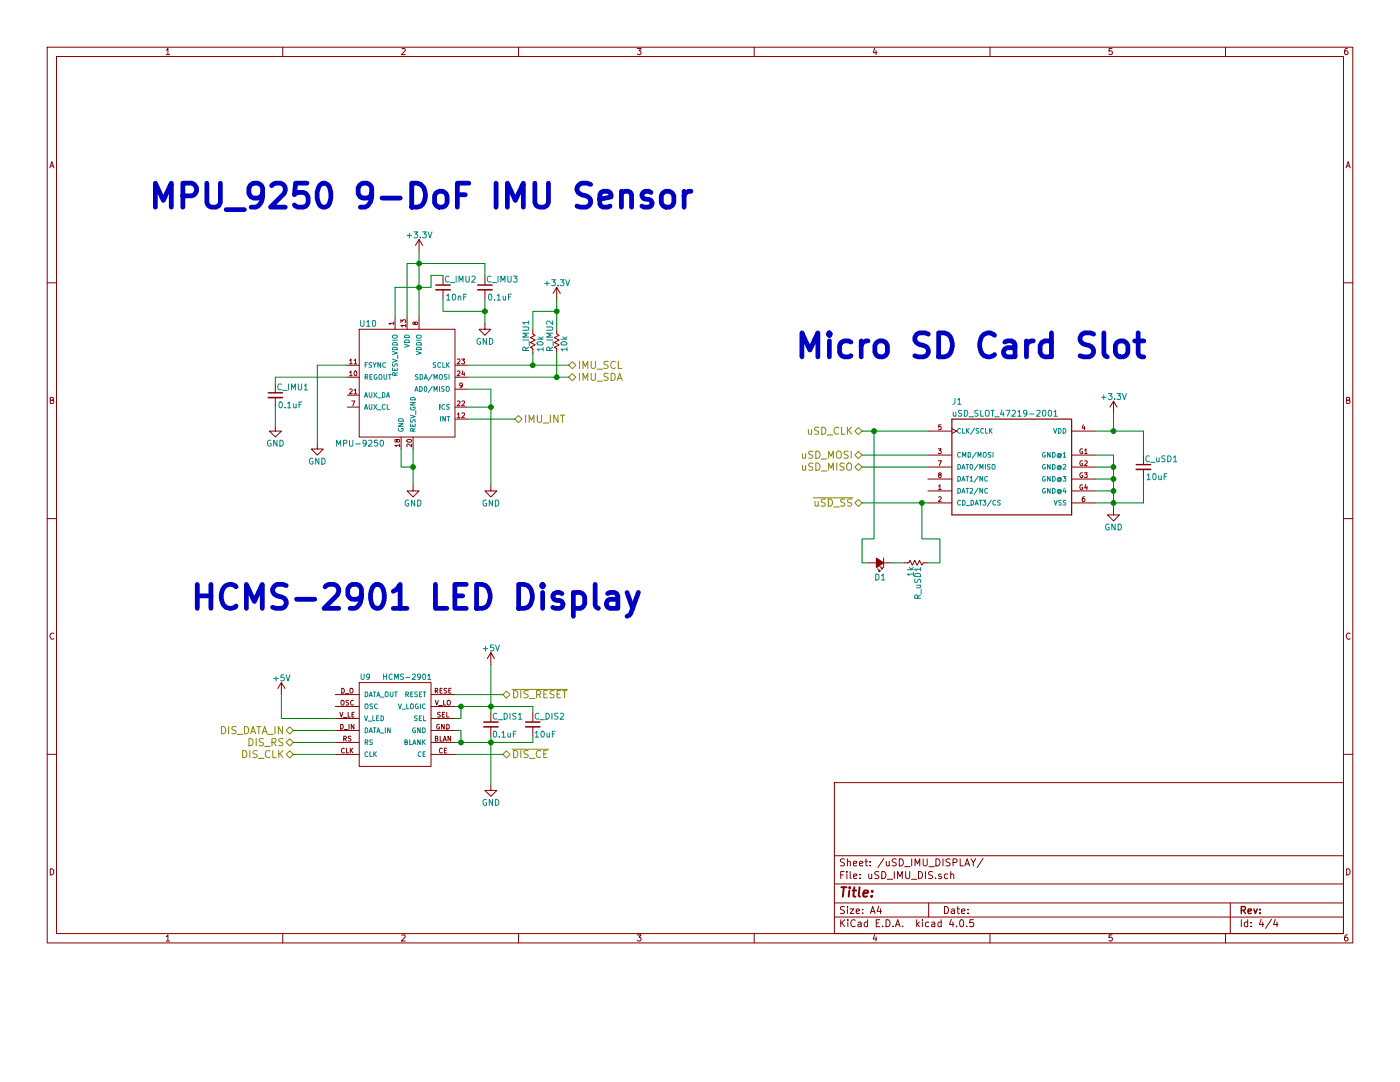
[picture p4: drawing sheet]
EESchema Schematic File Version 2
LIBS:components_micromouse
LIBS:power
LIBS:transistors
LIBS:device
LIBS:conn
LIBS:linear
LIBS:regul
LIBS:74xx
LIBS:cmos4000
LIBS:adc-dac
LIBS:memory
LIBS:xilinx
LIBS:microcontrollers
LIBS:dsp
LIBS:microchip
LIBS:analog_switches
LIBS:motorola
LIBS:texas
LIBS:intel
LIBS:audio
LIBS:interface
LIBS:digital-audio
LIBS:philips
LIBS:display
LIBS:cypress
LIBS:siliconi
LIBS:opto
LIBS:atmel
LIBS:contrib
LIBS:valves
LIBS:pcb1
LIBS:micromouse-cache
EELAYER 25 0
EELAYER END
$Descr A4 11693 8268
encoding utf-8
Sheet 4 4
Title ""
Date ""
Rev ""
Comp ""
Comment1 ""
Comment2 ""
Comment3 ""
Comment4 ""
$EndDescr
$Comp
L HCMS-2901 U9
U 1 1
P 3300 6050
F 0 "U9" H 3050 6450 45  0000 C CNN
F 1 "HCMS-2901" H 3400 6450 45  0000 C CNN
F 2 "footprints_micromouse:HCMS-2903" H 3500 5650 20  0001 C CNN
F 3 "" H 3300 6050 60  0000 C CNN
	1    3300 6050
	1    0    0    -1  
$EndComp
$Comp
L MPU-9250 U10
U 1 1
P 3400 3250
F 0 "U10" H 3000 3800 50  0000 L CNN
F 1 "MPU-9250" H 2800 2800 50  0000 L CNN
F 2 "footprints_micromouse:MPU-9250" H 3600 2800 50  0001 L CNN
F 3 "" H 3400 3250 60  0000 C CNN
	1    3400 3250
	1    0    0    -1  
$EndComp
$Comp
L uSD_SLOT_47219-2001 J1
U 1 1
P 8450 3900
F 0 "J1" H 7950 4450 50  0000 L CNN
F 1 "uSD_SLOT_47219-2001" H 7950 4350 50  0000 L CNN
F 2 "footprints_micromouse:uSD_MOLEX_47219-2001" H 7950 3450 50  0001 L CNN
F 3 "" H 8450 3900 60  0000 C CNN
	1    8450 3900
	1    0    0    -1  
$EndComp
$Comp
L +3.3V #PWR060
U 1 1
P 9300 3450
F 0 "#PWR060" H 9300 3300 50  0001 C CNN
F 1 "+3.3V" H 9300 3590 50  0000 C CNN
F 2 "" H 9300 3450 50  0000 C CNN
F 3 "" H 9300 3450 50  0000 C CNN
	1    9300 3450
	1    0    0    -1  
$EndComp
$Comp
L GND #PWR061
U 1 1
P 9300 4250
F 0 "#PWR061" H 9300 4000 50  0001 C CNN
F 1 "GND" H 9300 4100 50  0000 C CNN
F 2 "" H 9300 4250 50  0000 C CNN
F 3 "" H 9300 4250 50  0000 C CNN
	1    9300 4250
	1    0    0    -1  
$EndComp
Wire Wire Line
	9150 3600 9550 3600
Wire Wire Line
	9300 3600 9300 3450
Wire Wire Line
	9150 3800 9300 3800
Wire Wire Line
	9300 3800 9300 4250
Wire Wire Line
	9150 4200 9550 4200
Connection ~ 9300 4200
Wire Wire Line
	9150 4100 9300 4100
Connection ~ 9300 4100
Wire Wire Line
	9150 4000 9300 4000
Connection ~ 9300 4000
Wire Wire Line
	9150 3900 9300 3900
Connection ~ 9300 3900
Text HLabel 7200 4200 0    60   BiDi ~ 0
~uSD_SS
Text HLabel 7200 3600 0    60   BiDi ~ 0
uSD_CLK
Text HLabel 7200 3800 0    60   BiDi ~ 0
uSD_MOSI
Text HLabel 7200 3900 0    60   BiDi ~ 0
uSD_MISO
$Comp
L C_Small C_DIS1
U 1 1
P 4100 6050
F 0 "C_DIS1" H 4110 6120 50  0000 L CNN
F 1 "0.1uF" H 4110 5970 50  0000 L CNN
F 2 "Capacitors_SMD:C_0603" H 4100 6050 50  0001 C CNN
F 3 "" H 4100 6050 50  0000 C CNN
	1    4100 6050
	1    0    0    -1  
$EndComp
Text HLabel 4200 5800 2    60   BiDi ~ 0
~DIS_RESET
Wire Wire Line
	4200 5800 3800 5800
Wire Wire Line
	4100 5550 4100 5950
Wire Wire Line
	3800 5900 4450 5900
Wire Wire Line
	3800 6000 3850 6000
Wire Wire Line
	3850 6000 3850 5900
Connection ~ 3850 5900
Wire Wire Line
	3800 6100 3850 6100
Wire Wire Line
	3850 6100 3850 6200
Wire Wire Line
	3800 6200 4450 6200
$Comp
L GND #PWR063
U 1 1
P 4100 6550
F 0 "#PWR063" H 4100 6300 50  0001 C CNN
F 1 "GND" H 4100 6400 50  0000 C CNN
F 2 "" H 4100 6550 50  0000 C CNN
F 3 "" H 4100 6550 50  0000 C CNN
	1    4100 6550
	1    0    0    -1  
$EndComp
Text HLabel 4200 6300 2    60   BiDi ~ 0
~DIS_CE
Wire Wire Line
	4100 6150 4100 6550
Connection ~ 3850 6200
Connection ~ 4100 5900
Connection ~ 4100 6200
Wire Wire Line
	3800 6300 4200 6300
$Comp
L C_Small C_DIS2
U 1 1
P 4450 6050
F 0 "C_DIS2" H 4460 6120 50  0000 L CNN
F 1 "10uF" H 4460 5970 50  0000 L CNN
F 2 "Capacitors_SMD:C_1206" H 4450 6050 50  0001 C CNN
F 3 "" H 4450 6050 50  0000 C CNN
	1    4450 6050
	1    0    0    -1  
$EndComp
Wire Wire Line
	4450 5900 4450 5950
Wire Wire Line
	4450 6200 4450 6150
$Comp
L +5V #PWR064
U 1 1
P 2350 5800
F 0 "#PWR064" H 2350 5650 50  0001 C CNN
F 1 "+5V" H 2350 5940 50  0000 C CNN
F 2 "" H 2350 5800 50  0000 C CNN
F 3 "" H 2350 5800 50  0000 C CNN
	1    2350 5800
	1    0    0    -1  
$EndComp
Wire Wire Line
	2350 5800 2350 6000
Wire Wire Line
	2350 6000 2800 6000
Text HLabel 2450 6100 0    60   BiDi ~ 0
DIS_DATA_IN
Text HLabel 2450 6200 0    60   BiDi ~ 0
DIS_RS
Text HLabel 2450 6300 0    60   BiDi ~ 0
DIS_CLK
Wire Wire Line
	2450 6100 2800 6100
Wire Wire Line
	2450 6200 2800 6200
Wire Wire Line
	2450 6300 2800 6300
Text Notes 1600 5100 0    200  ~ 40
HCMS-2901 LED Display
Text Notes 6650 3000 0    200  ~ 40
Micro SD Card Slot
Text Notes 1250 1750 0    200  ~ 40
MPU_9250 9-DoF IMU Sensor
Wire Wire Line
	7200 3600 7750 3600
Wire Wire Line
	7200 3800 7750 3800
Wire Wire Line
	7200 3900 7750 3900
Wire Wire Line
	7200 4200 7750 4200
$Comp
L Led_Small D1
U 1 1
P 7350 4700
F 0 "D1" H 7300 4825 50  0000 L CNN
F 1 "Led_Small" H 7175 4600 50  0001 L CNN
F 2 "LEDs:LED_0603" V 7350 4700 50  0001 C CNN
F 3 "" V 7350 4700 50  0000 C CNN
	1    7350 4700
	-1   0    0    1   
$EndComp
$Comp
L R_Small R_uSD1
U 1 1
P 7650 4700
F 0 "R_uSD1" H 7680 4720 50  0000 L CNN
F 1 "1k" H 7680 4660 50  0000 L CNN
F 2 "Resistors_SMD:R_0603" H 7650 4700 50  0001 C CNN
F 3 "" H 7650 4700 50  0000 C CNN
	1    7650 4700
	0    1    1    0   
$EndComp
Wire Wire Line
	7300 3600 7300 4500
Wire Wire Line
	7300 4500 7200 4500
Wire Wire Line
	7200 4500 7200 4700
Wire Wire Line
	7200 4700 7250 4700
Connection ~ 7300 3600
Wire Wire Line
	7450 4700 7550 4700
Wire Wire Line
	7750 4700 7850 4700
Wire Wire Line
	7850 4700 7850 4500
Wire Wire Line
	7850 4500 7700 4500
Wire Wire Line
	7700 4500 7700 4200
Connection ~ 7700 4200
$Comp
L GND #PWR065
U 1 1
P 3450 4050
F 0 "#PWR065" H 3450 3800 50  0001 C CNN
F 1 "GND" H 3450 3900 50  0000 C CNN
F 2 "" H 3450 4050 50  0000 C CNN
F 3 "" H 3450 4050 50  0000 C CNN
	1    3450 4050
	1    0    0    -1  
$EndComp
Wire Wire Line
	3450 3750 3450 4050
Wire Wire Line
	3350 3750 3350 3900
Wire Wire Line
	3350 3900 3450 3900
Connection ~ 3450 3900
$Comp
L +3.3V #PWR066
U 1 1
P 3500 2100
F 0 "#PWR066" H 3500 1950 50  0001 C CNN
F 1 "+3.3V" H 3500 2240 50  0000 C CNN
F 2 "" H 3500 2100 50  0000 C CNN
F 3 "" H 3500 2100 50  0000 C CNN
	1    3500 2100
	1    0    0    -1  
$EndComp
$Comp
L C_Small C_IMU1
U 1 1
P 2300 3300
F 0 "C_IMU1" H 2310 3370 50  0000 L CNN
F 1 "0.1uF" H 2320 3220 50  0000 L CNN
F 2 "Capacitors_SMD:C_0603" H 2300 3300 50  0001 C CNN
F 3 "" H 2300 3300 50  0000 C CNN
	1    2300 3300
	1    0    0    -1  
$EndComp
Wire Wire Line
	2900 3150 2300 3150
Wire Wire Line
	2300 3150 2300 3200
$Comp
L GND #PWR067
U 1 1
P 2300 3550
F 0 "#PWR067" H 2300 3300 50  0001 C CNN
F 1 "GND" H 2300 3400 50  0000 C CNN
F 2 "" H 2300 3550 50  0000 C CNN
F 3 "" H 2300 3550 50  0000 C CNN
	1    2300 3550
	1    0    0    -1  
$EndComp
$Comp
L C_Small C_IMU3
U 1 1
P 4050 2400
F 0 "C_IMU3" H 4060 2470 50  0000 L CNN
F 1 "0.1uF" H 4070 2320 50  0000 L CNN
F 2 "Capacitors_SMD:C_0603" H 4050 2400 50  0001 C CNN
F 3 "" H 4050 2400 50  0000 C CNN
	1    4050 2400
	1    0    0    -1  
$EndComp
$Comp
L C_Small C_IMU2
U 1 1
P 3700 2400
F 0 "C_IMU2" H 3710 2470 50  0000 L CNN
F 1 "10nF" H 3720 2320 50  0000 L CNN
F 2 "Capacitors_SMD:C_0805" H 3700 2400 50  0001 C CNN
F 3 "" H 3700 2400 50  0000 C CNN
	1    3700 2400
	1    0    0    -1  
$EndComp
Wire Wire Line
	3300 2400 3300 2650
Wire Wire Line
	3500 2100 3500 2650
Wire Wire Line
	3300 2400 3600 2400
Connection ~ 3500 2400
Wire Wire Line
	3400 2200 4050 2200
Connection ~ 3500 2200
Wire Wire Line
	4050 2200 4050 2300
Wire Wire Line
	3700 2500 3700 2600
Wire Wire Line
	3700 2600 4050 2600
Wire Wire Line
	4050 2500 4050 2700
$Comp
L GND #PWR068
U 1 1
P 4050 2700
F 0 "#PWR068" H 4050 2450 50  0001 C CNN
F 1 "GND" H 4050 2550 50  0000 C CNN
F 2 "" H 4050 2700 50  0000 C CNN
F 3 "" H 4050 2700 50  0000 C CNN
	1    4050 2700
	1    0    0    -1  
$EndComp
Connection ~ 4050 2600
Text HLabel 4750 3050 2    60   BiDi ~ 0
IMU_SCL
Text HLabel 4750 3150 2    60   BiDi ~ 0
IMU_SDA
Text HLabel 4300 3500 2    60   BiDi ~ 0
IMU_INT
Wire Wire Line
	3900 3400 4100 3400
$Comp
L GND #PWR069
U 1 1
P 4100 4050
F 0 "#PWR069" H 4100 3800 50  0001 C CNN
F 1 "GND" H 4100 3900 50  0000 C CNN
F 2 "" H 4100 4050 50  0000 C CNN
F 3 "" H 4100 4050 50  0000 C CNN
	1    4100 4050
	1    0    0    -1  
$EndComp
Wire Wire Line
	3600 2300 3700 2300
Wire Wire Line
	3600 2400 3600 2300
Wire Wire Line
	2300 3400 2300 3550
Wire Wire Line
	3900 3500 4300 3500
Wire Wire Line
	3900 3250 4100 3250
Connection ~ 4100 3400
$Comp
L R_Small R_IMU2
U 1 1
P 4650 2850
F 0 "R_IMU2" V 4590 2760 50  0000 L CNN
F 1 "10k" V 4710 2760 50  0000 L CNN
F 2 "Resistors_SMD:R_0603" H 4650 2850 50  0001 C CNN
F 3 "" H 4650 2850 50  0000 C CNN
	1    4650 2850
	1    0    0    -1  
$EndComp
$Comp
L R_Small R_IMU1
U 1 1
P 4450 2850
F 0 "R_IMU1" V 4390 2760 50  0000 L CNN
F 1 "10k" V 4510 2760 50  0000 L CNN
F 2 "Resistors_SMD:R_0603" H 4450 2850 50  0001 C CNN
F 3 "" H 4450 2850 50  0000 C CNN
	1    4450 2850
	1    0    0    -1  
$EndComp
$Comp
L +3.3V #PWR070
U 1 1
P 4650 2500
F 0 "#PWR070" H 4650 2350 50  0001 C CNN
F 1 "+3.3V" H 4650 2640 50  0000 C CNN
F 2 "" H 4650 2500 50  0000 C CNN
F 3 "" H 4650 2500 50  0000 C CNN
	1    4650 2500
	1    0    0    -1  
$EndComp
Wire Wire Line
	4650 2500 4650 2750
Wire Wire Line
	4650 2600 4450 2600
Wire Wire Line
	4450 2600 4450 2750
Connection ~ 4650 2600
Wire Wire Line
	3900 3050 4750 3050
Wire Wire Line
	4450 3050 4450 2950
Connection ~ 4450 3050
Wire Wire Line
	3900 3150 4750 3150
Wire Wire Line
	4650 3150 4650 2950
Connection ~ 4650 3150
Wire Wire Line
	2650 3050 2900 3050
Wire Wire Line
	3400 2650 3400 2200
$Comp
L C_Small C_uSD1
U 1 1
P 9550 3900
F 0 "C_uSD1" H 9560 3970 50  0000 L CNN
F 1 "10uF" H 9570 3820 50  0000 L CNN
F 2 "Capacitors_SMD:C_1206" H 9550 3900 50  0001 C CNN
F 3 "" H 9550 3900 50  0000 C CNN
	1    9550 3900
	1    0    0    -1  
$EndComp
Wire Wire Line
	9550 3600 9550 3800
Connection ~ 9300 3600
Wire Wire Line
	9550 4200 9550 4000
$Comp
L GND #PWR071
U 1 1
P 2650 3700
F 0 "#PWR071" H 2650 3450 50  0001 C CNN
F 1 "GND" H 2650 3550 50  0000 C CNN
F 2 "" H 2650 3700 50  0000 C CNN
F 3 "" H 2650 3700 50  0000 C CNN
	1    2650 3700
	1    0    0    -1  
$EndComp
Wire Wire Line
	2650 3050 2650 3700
Wire Wire Line
	4100 3250 4100 4050
$Comp
L +5V #PWR?
U 1 1
P 4100 5550
F 0 "#PWR?" H 4100 5400 50  0001 C CNN
F 1 "+5V" H 4100 5690 50  0000 C CNN
F 2 "" H 4100 5550 50  0000 C CNN
F 3 "" H 4100 5550 50  0000 C CNN
	1    4100 5550
	1    0    0    -1  
$EndComp
$EndSCHEMATC
